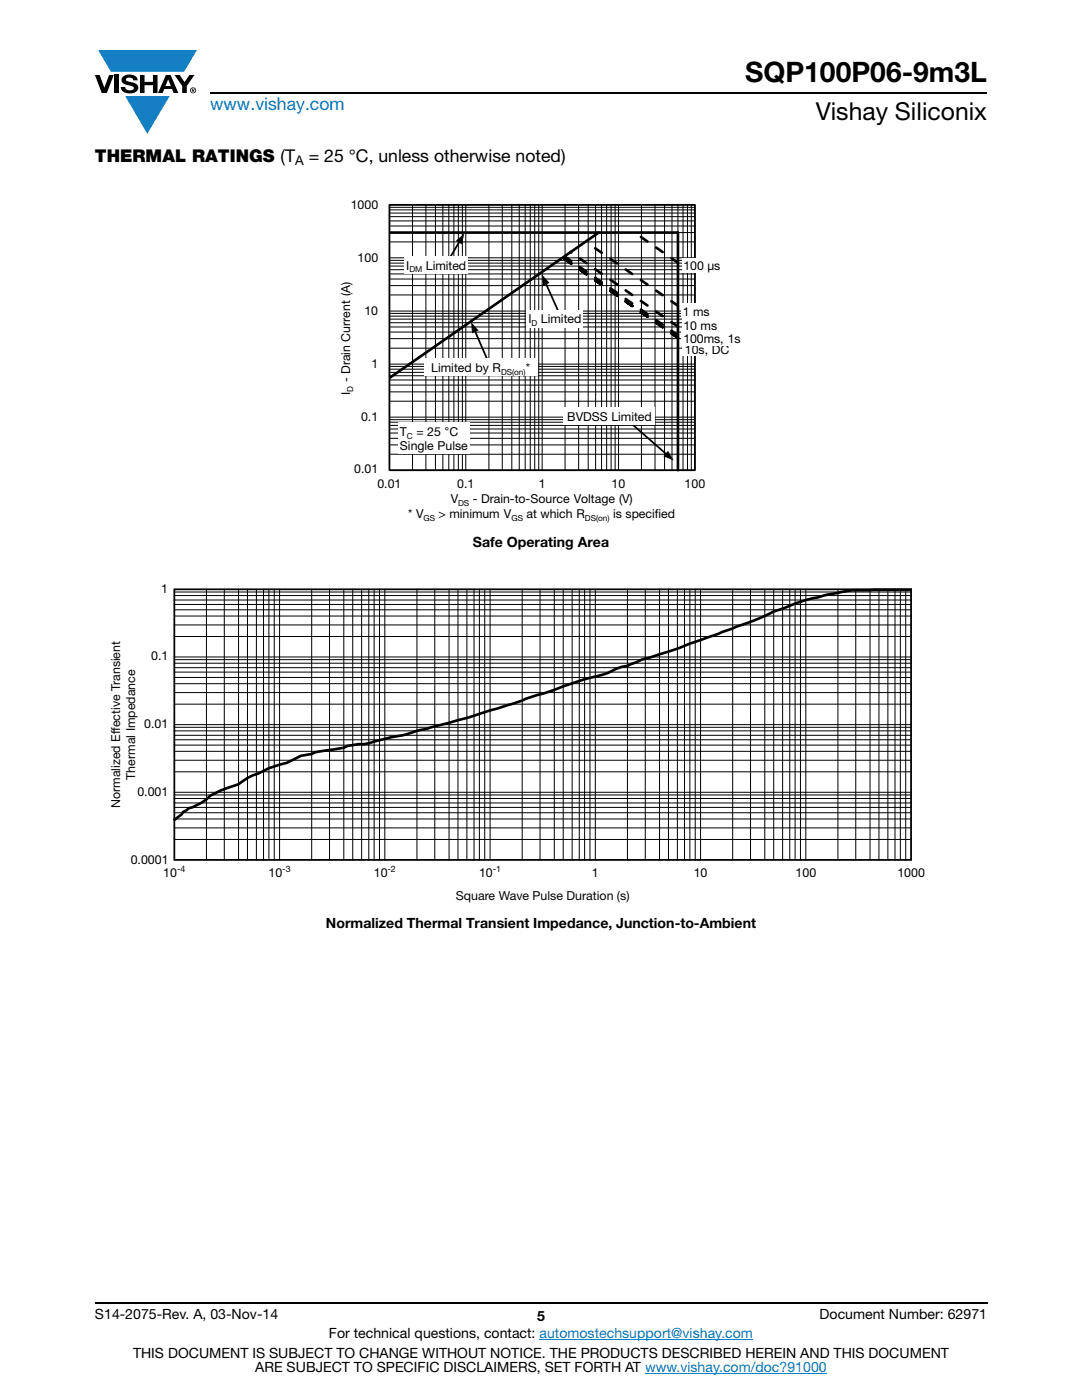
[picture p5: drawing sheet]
<svg xmlns="http://www.w3.org/2000/svg" width="216mm" height="279mm" viewBox="0 0 216 279" stroke-linecap="round" stroke-linejoin="round" font-family="sans-serif">
<g fill="#147fc3">
<path d="M19.6 10h19.7l-2.6 4.3h-1.1h-13.5z"/>
<path d="M25 19.2h8.9l-4.5 7.5z"/>
</g>
<g fill="#000">
<path d="M18.9 15h1l.9 2.5 1-2.5h.9l-1.4 3.6h-1zM22.9 15h.9v3.6h-.9zM24.6 15.3a2.1 2.1 0 0 1 2.8 .3l.1 .4h-.9a.79 .79 0 0 0-.7-.5 .79 .79 0 0 0-.8 .4l.3 .3 1 .2a1.08 1.08 0 0 1 1.2 1 1.08 1.08 0 0 1-1.1 1.2 1.73 1.73 0 0 1-2.4-1.2h.9a.96 .96 0 0 0 .8 .6 .96 .96 0 0 0 .9-.4 1.31 1.31 0 0 0-1.2-.6 1.03 1.03 0 0 1-1.1-.6 1.03 1.03 0 0 1 .2-1.1zM27.9 15h.9v1.3h1.7v-1.3h.9v3.6h-.9v-1.6h-1.7v1.6h-.9zM34.8 15h1.1l.9 1.4 1-1.4h1l-1.5 2.2v1.4h-.9v-1.4z"/>
<path d="M33.6 15.9l.5 1.3h-1.1zM33.1 15l-1.6 3.6h1l.3-.8h1.5l.3 .8h1l-1.6-3.6z"/>
<path d="M38.4 17.8h.2v.2h-.2zM38.3 17.7v.7h.1v-.3l.4 .3-.2-.3 .2-.2-.1-.2z"/>
<path d="M38.1 18a.46 .46 0 0 1 .9 0 .46 .46 0 0 1-.9 0zM37.9 18a.6 .6 0 0 0 1.2 0 .6 .6 0 0 0-1.2 0z"/>
</g>
<path d="M42 18.6h155M18.9 260h178.1" fill="none" stroke="#000" stroke-width=".36"/>
<path d="M107.7 267.3h42.6M128.7 274h36.3" fill="none" stroke="#007ec4" stroke-width=".2"/>
<path d="M67.8 39.7h80.3v64.6h-80.3z" fill="#fff"/>
<g fill="none" stroke="#000" stroke-width=".2">
<path d="M77.7 58.9h61M77.7 57h61M77.7 55.7h61M77.7 54.7h61M77.7 53.8h61M77.7 53.1h61M77.7 52.5h61M77.7 52h61M77.7 48.3h61M77.7 46.4h61M77.7 45.1h61M77.7 44.1h61"/>
<path d="M77.7 43.2h61M77.7 42.5h61M77.7 41.9h61M77.7 41.4h61M77.7 51.5h61M77.7 40.9v52.9h61v-52.9h-61M82.3 40.9v52.9M85 40.9v52.9M86.9 40.9v52.9M88.4 40.9v52.9M89.6 40.9v52.9M90.6 40.9v52.9"/>
<path d="M91.5 40.9v52.9M92.3 40.9v52.9M92.9 40.9v52.9M97.6 40.9v52.9M100.2 40.9v52.9M102.1 40.9v52.9M103.6 40.9v52.9M104.8 40.9v52.9M105.8 40.9v52.9M106.7 40.9v52.9M107.5 40.9v52.9M108.2 40.9v52.9"/>
<path d="M112.8 40.9v52.9M115.5 40.9v52.9M117.4 40.9v52.9M118.8 40.9v52.9M120 40.9v52.9M121 40.9v52.9M121.9 40.9v52.9M122.7 40.9v52.9M123.4 40.9v52.9M128 40.9v52.9M130.7 40.9v52.9M132.6 40.9v52.9"/>
<path d="M134.1 40.9v52.9M135.3 40.9v52.9M136.3 40.9v52.9M137.2 40.9v52.9M137.9 40.9v52.9M77.7 78.2h61M77.7 76.9h61M77.7 75.8h61M77.7 75h61M77.7 74.3h61M77.7 73.7h61M77.7 73.1h61"/>
<path d="M77.7 69.5h61M77.7 67.6h61M77.7 66.3h61M77.7 65.3h61M77.7 64.4h61M77.7 63.7h61M77.7 63.1h61M77.7 62.5h61M77.7 72.7h61M77.7 62.1h61M77.7 90.7h61M77.7 88.8h61"/>
<path d="M77.7 87.5h61M77.7 86.4h61M77.7 85.6h61M77.7 84.9h61M77.7 84.3h61M77.7 83.8h61M77.7 80.1h61M77.7 83.2h61"/>
</g>
<path d="M77.7 40.9h61v52.9h-61zM91.7 48.1l-2 3.5M108.9 56.4l3.3 7.5M94.7 65.9l3.1 7.1M125.9 84.4l7.2 6.3" fill="none" stroke="#000" stroke-width=".35"/>
<path d="M77.7 46.4h57.6v47.4M119.5 46.4l-41.8 29" fill="none" stroke="#000" stroke-width=".53"/>
<path d="M135.3 52.4l-8.4-5.8M135.3 67.4l-23-16M135.3 67.4l-22.9-15.9M135.3 66.9l-22.5-15.6M135.3 65.2l-21.5-14.9M135.3 61l-17.9-12.4" fill="none" stroke="#000" stroke-width=".53" stroke-dasharray="1.6 2.1"/>
<path d="M91 48.1l1.6-1.5-.4 2.2zM108.1 54.8l1.5 1.6-1.2 .6zM94 64.3l1.5 1.7-1.3 .5zM133.3 90l1.1 1.9-2-.9z" fill="#000"/>
<g fill="#fff">
<path d="M136.1 68.3h10v2.8h-10z"/>
<path d="M84.6 71.6h22.6v3.4h-22.6z"/>
<path d="M136 60.6h5.9v2.9h-5.9z"/>
<path d="M80.7 51.2h12.7v3.4h-12.7z"/>
<path d="M79.5 84.3h14.3v6.4h-14.3z"/>
<path d="M112.5 81.4h18.3v3.4h-18.3z"/>
<path d="M136.1 63.4h7.3v2.9h-7.3z"/>
<path d="M136.1 51.5h8v2.9h-8z"/>
<path d="M136.1 66h12v2.9h-12z"/>
<path d="M105.1 61.9h11.2v3.4h-11.2z"/>
<path d="M21.9 116.2h162.7v63.9h-162.7z"/>
</g>
<g fill="none" stroke="#000" stroke-width=".2">
<path d="M34.8 119.7h147M34.8 118.9h147M34.8 118.1h147M41.2 117.6v54M44.8 117.6v54M47.6 117.6v54M49.4 117.6v54M51.2 117.6v54M52.6 117.6v54M53.7 117.6v54M54.7 117.6v54M55.8 117.6v54"/>
<path d="M62.2 117.6v54M65.8 117.6v54M68.6 117.6v54M70.4 117.6v54M72.2 117.6v54M73.6 117.6v54M74.7 117.6v54M75.7 117.6v54M76.8 117.6v54M83.2 117.6v54M86.8 117.6v54M89.6 117.6v54"/>
<path d="M91.4 117.6v54M93.2 117.6v54M94.6 117.6v54M95.7 117.6v54M96.7 117.6v54M97.8 117.6v54M104.2 117.6v54M107.8 117.6v54M110.6 117.6v54M112.4 117.6v54M114.2 117.6v54M115.6 117.6v54"/>
<path d="M116.7 117.6v54M117.7 117.6v54M118.8 117.6v54M125.2 117.6v54M128.8 117.6v54M131.6 117.6v54M133.4 117.6v54M135.2 117.6v54M136.6 117.6v54M137.7 117.6v54M138.7 117.6v54M139.8 117.6v54"/>
<path d="M146.2 117.6v54M149.8 117.6v54M152.6 117.6v54M154.4 117.6v54M156.2 117.6v54M157.6 117.6v54M158.7 117.6v54M159.7 117.6v54M160.8 117.6v54M167.2 117.6v54M170.8 117.6v54M173.6 117.6v54"/>
<path d="M175.4 117.6v54M177.2 117.6v54M178.6 117.6v54M179.7 117.6v54M180.7 117.6v54M34.8 138.2h147M34.8 136.4h147M34.8 135.2h147M34.8 134.1h147M34.8 133.2h147M34.8 132.4h147M34.8 131.6h147"/>
<path d="M34.8 127h147M34.8 124.7h147M34.8 122.9h147M34.8 121.7h147M34.8 120.6h147M34.8 131.1h147M34.8 159.4h147M34.8 158.6h147M34.8 154h147M34.8 151.7h147M34.8 149.9h147M34.8 148.7h147"/>
<path d="M34.8 147.6h147M34.8 146.7h147M34.8 145.9h147M34.8 145.1h147M34.8 140.5h147M34.8 158.1h147M34.8 144.6h147M34.8 167.5h147M34.8 165.2h147M34.8 163.4h147M34.8 162.2h147M34.8 161.1h147"/>
<path d="M34.8 160.2h147"/>
</g>
<path d="M34.8 117.6h147v54h-147z" fill="none" stroke="#000" stroke-width=".35"/>
<path d="M181.7 117.7h-7.4a33.4 33.4 0 0 0-11 1.5 24.2 24.2 0 0 0-6.8 2.1l-2.1 .8-3.9 1.7-15 5.5-7.5 2.3-2.8 1.3-2.1 .5a20.3 20.3 0 0 1-6.4 2.2l-8.2 2.8-1.5 .3a290.4 290.4 0 0 1-32.3 9.3l-2.2 .5a9.6 9.6 0 0 0-3.9 .7l-5.7 .9-.7 .4-2.1 .3-2.9 1.5-3.5 1-2.2 1.1a10.4 10.4 0 0 0-3.9 2.1 17.9 17.9 0 0 0-7.5 3.7l-1.8 .9-.7 .2-1 .7-.4 .6-1.3 1" fill="none" stroke="#000" stroke-width=".53"/>
<text font-size="5.6" x="148.7" y="16.4">SQP100P06-9m3L</text>
<text font-size="4.9" x="162.8" y="24">Vishay Siliconix</text>
<text font-size="3.5" fill="#007ec4" x="42" y="21.9">www.vishay.com</text>
<g font-size="3.5">
<text x="18.9" y="32.3">THERMAL RATINGS (T</text>
<text x="61.6" y="32.3">= 25 °C, unless otherwise noted)</text>
</g>
<g font-size="2.8">
<text x="94.3" y="109.1">Safe Operating Area</text>
<text x="65" y="185.3">Normalized Thermal Transient Impedance, Junction-to-Ambient</text>
<text x="18.9" y="263.3">S14-2075-Rev. A, 03-Nov-14</text>
<text x="107.2" y="263.6">5</text>
<text x="163.6" y="263.3">Document Number: 62971</text>
<text x="65.6" y="267.1">For technical questions, contact: automostechsupport@vishay.com</text>
<text x="26.5" y="271">THIS DOCUMENT IS SUBJECT TO CHANGE WITHOUT NOTICE. THE PRODUCTS DESCRIBED HEREIN AND THIS DOCUMENT</text>
<text x="50.9" y="273.8">ARE SUBJECT TO SPECIFIC DISCLAIMERS, SET FORTH AT www.vishay.com/doc?91000</text>
</g>
<text font-size="2.6" x="58.9" y="33">A</text>
<g font-size="2.5">
<text x="70" y="41.7">1000</text>
<text x="71.4" y="52.3">100</text>
<text x="81" y="53.8">I</text>
<text x="85" y="53.8">Limited</text>
<text x="136.4" y="53.9">100 μs</text>
<text x="72.7" y="62.9">10</text>
<text x="105.4" y="64.5">I</text>
<text x="107.9" y="64.5">Limited</text>
<text x="136.3" y="63">1 ms</text>
<text x="136.4" y="65.8">10 ms</text>
<text x="136.4" y="68.4">100ms, 1</text>
<text x="136.7" y="70.7">10s, DC</text>
<text x="146.6" y="68.4">s</text>
<text x="69.9" y="76.3" transform="rotate(-90 69.9 76.3)">- Drain Current (A)</text>
<text x="74.1" y="73.5">1</text>
<text x="86.1" y="74.2">Limited by R</text>
<text x="104.9" y="74.2">*</text>
<text x="69.9" y="78.8" transform="rotate(-90 69.9 78.8)">I</text>
<text x="113.2" y="84">BVD</text>
<text x="118.1" y="84">SS</text>
<text x="122" y="84">Limited</text>
<text x="72.1" y="84.1">0.1</text>
<text x="79.8" y="89.8">Single Pul</text>
<text x="79.8" y="87">T</text>
<text x="83.1" y="87">= 25</text>
<text x="88.7" y="87">°</text>
<text x="89.7" y="87">C</text>
<text x="90.8" y="89.8">s</text>
<text x="92" y="89.8">e</text>
<text x="70.7" y="94.3">0.01</text>
<text x="75.3" y="97.4">0.01</text>
<text x="89.9" y="100.4">V</text>
<text x="91.2" y="97.4">0.1</text>
<text x="94.3" y="100.4">- Drain-to-Source Voltage (V)</text>
<text x="107.5" y="97.4">1</text>
<text x="122" y="97.4">10</text>
<text x="136.6" y="97.4">100</text>
<text x="81.5" y="103.3">* V</text>
<text x="87.5" y="103.3">&gt; minimum V</text>
<text x="105" y="103.3">at which R</text>
<text x="122.4" y="103.3">is specif</text>
<text x="130.7" y="103.3">ied</text>
<text x="32.1" y="118.3">1</text>
<text x="30.2" y="131.8">0.1</text>
<text x="28.8" y="145.4">0.01</text>
<text x="27.4" y="158.9">0.001</text>
<text x="26.1" y="172.4">0.0001</text>
<text x="32.6" y="175">10</text>
<text x="53.6" y="175">10</text>
<text x="74.6" y="175">10</text>
<text x="95.6" y="175">10</text>
<text x="118.1" y="175">1</text>
<text x="138.4" y="175">10</text>
<text x="158.7" y="175">100</text>
<text x="179.1" y="175">1000</text>
</g>
<g font-size="2.5" fill="#050504">
<text x="26.9" y="155.6" transform="rotate(-90 26.9 155.6)">Thermal Impedance</text>
<text x="24" y="161.3" transform="rotate(-90 24 161.3)">Normalized Effective Transient</text>
<text x="91" y="179.5">Square Wave Pulse Duration (s)</text>
</g>
<g font-size="1.8">
<text x="35.3" y="174">-4</text>
<text x="56.3" y="174">-3</text>
<text x="77.3" y="174">-2</text>
<text x="98.3" y="174">-1</text>
</g>
<g font-size="1.7">
<text x="81.7" y="54.4">DM</text>
<text x="106.1" y="65.1">D</text>
<text x="100" y="74.8">DS</text>
<text x="102.2" y="74.8">(on)</text>
<text x="70.5" y="78.2" transform="rotate(-90 70.5 78.2)">D</text>
<text x="81.2" y="87.6">C</text>
<text x="91.4" y="101">DS</text>
<text x="84.5" y="103.9">GS</text>
<text x="102" y="103.9">GS</text>
<text x="116.7" y="103.9">DS(on)</text>
</g>
</svg>
